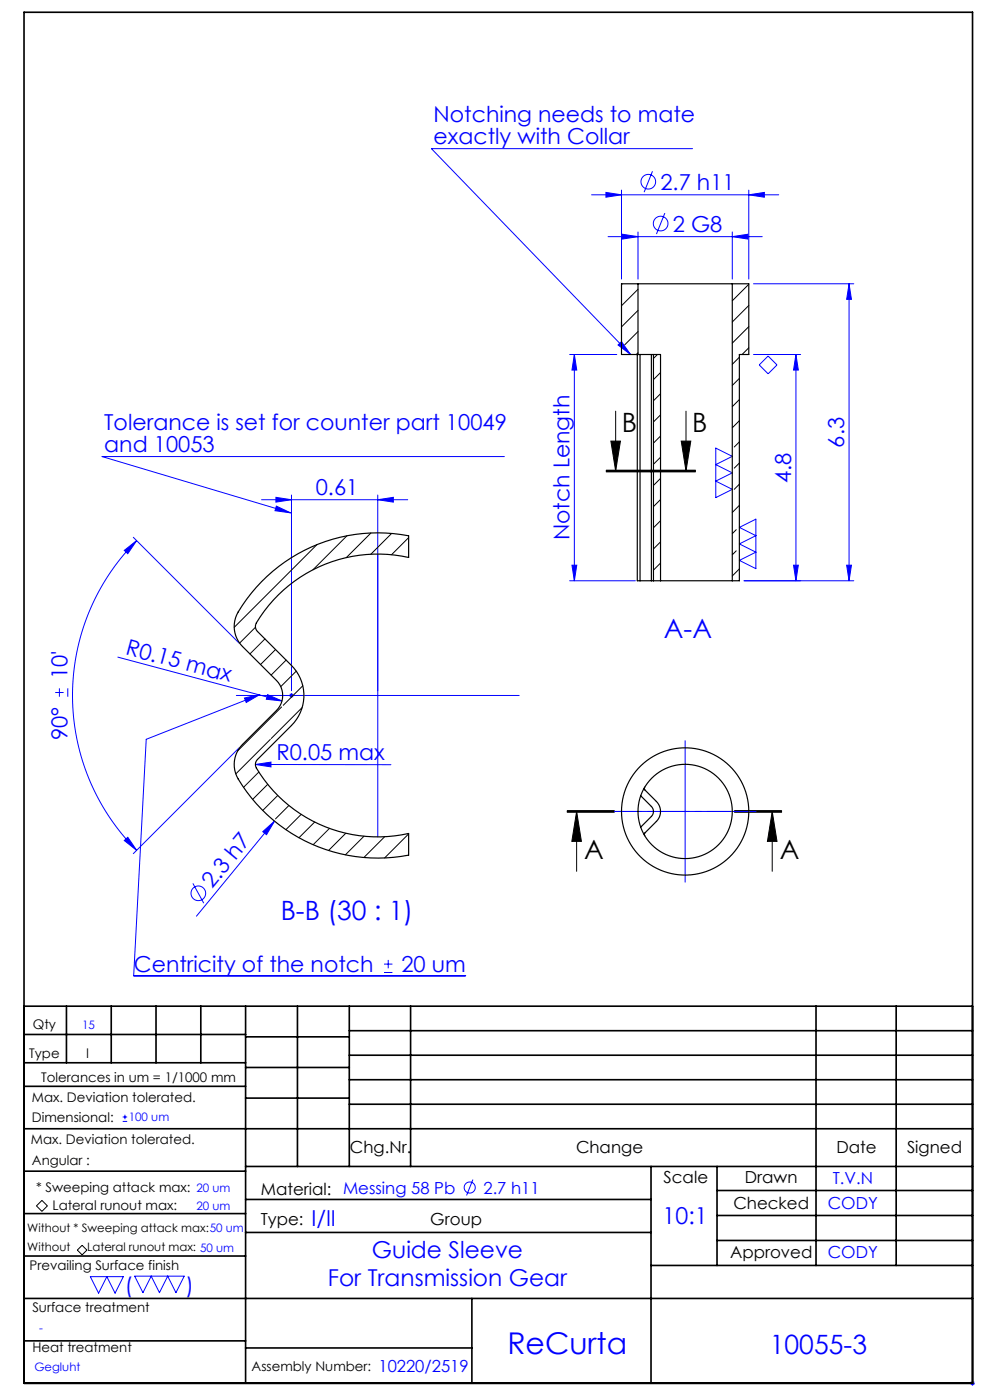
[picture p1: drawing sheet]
<svg xmlns="http://www.w3.org/2000/svg" width="210mm" height="297mm" viewBox="0 0 210 297" stroke-linecap="round" stroke-linejoin="round" font-family="sans-serif">
<g fill="none" stroke="#00f" stroke-width=".21">
<path d="M138.4 36.3l-1.8 4.5M146.9 31.5h-55.4l42.3 43.7M125.5 41.3h39.7M128.5 40.8l3.3 .5-3.3 .5zM129 50.2h32.7M131.8 40.3v18.9M132 49.7l3.3 .5-3.3 .5zM135.3 49.2v10M141 45.2l-1.8 4.4M155.3 50.2l3.3-.5v1zM155.3 49.2v10M158.8 41.3l3.3-.5v1z"/>
<path d="M158.8 40.3v18.9M120.8 75.2h10M121.8 75.2v48M121.8 75.2l.5 3.3h-1zM131.1 73.2l.7-.7 2 2.7zM159.8 60.2h21.3M159.8 75.2h10M161 77.4l1.9-1.9 1.9 1.9-1.9 1.9zM168.8 75.2l.5 3.3h-1zM168.8 75.2v48M180.1 60.2v63M180.1 60.2l.5 3.3h-1z"/>
<path d="M107 96.9h-85.3l39.9 11.9M151.8 95.1l3.5 1.7-3.5 1.8 3.5 1.7-3.5 1.8 3.5 1.7-3.5 1.8zM26.4 116.8l2.6-2.1-1.9 2.8zM28.3 114l22.4 22.4M29 114.7a46.5 46.5 0 0 0 0 65.7M55.5 106h31M58.5 105.5l3.3 .5-3.3 .5zM58.6 107.4l3 1.4-3.3-.5zM61.8 105v41.5M80.1 106l3.3-.5v1zM80.1 105v72.5M121.3 119.9h1l-.5 3.3z"/>
<path d="M156.8 111.9l3.5-1.8v10.5l-3.5-1.7 3.5-1.8-3.5-1.7 3.5-1.8zM168.3 119.9h1l-.5 3.3zM179.6 119.9h1l-.5 3.3zM25 139.4l34.8 9.3M120.8 123.2h14M157.8 123.2h23.3M11.7 146.9h1.8M12.6 146v1.8M14.4 146v1.8M50.1 147.5h60M50.7 158.6l-22.4 22.5M51.9 148.1l3.2-.8-2.9 1.7z"/>
<path d="M55.1 147.3l-24.1 9.5-2.6 50.2h70.4M56.8 147.4l3 1.3-3.3-.4zM61.5 147.2l.7 .7M61.8 147v1M62.2 147.2l-.7 .7M145.3 157.1v30M26.4 178.3l.7-.7 1.9 2.8zM54.2 162.2l3.3-.5v1zM54.2 162.2h28.7M55.7 176.4l2.5-2.2-1.7 2.9zM58.2 174.2l-16.5 20.2M130.3 172.1h30"/>
<path d="M40.9 187.4l2.3 4.2M81.5 206.3h1.7M81.5 204.5h1.7M82.3 203.6v1.8M26 237.9h1M26 237h1M26.5 236.5v.9M100.3 250.2l-1.3 3.4M19.2 270.8h7l-1.8 3.5-1.7-3.5-1.8 3.5zM28.6 270.7h10.5l-1.8 3.5-1.7-3.5-1.8 3.5-1.7-3.5-1.8 3.5zM205.8 293.5h1M205.9 293.1l.7 .7"/>
<path d="M206.3 293v1M206.6 293.1l-.7 .7"/>
<circle cx="137.5" cy="38.6" r="1.56"/>
<circle cx="140.1" cy="47.4" r="1.56"/>
<circle cx="42.1" cy="189.5" r="1.56"/>
<circle cx="99.6" cy="251.9" r="1.18"/>
</g>
<g fill="none" stroke="#000" stroke-width=".21">
<path d="M128.6 99.9h18.9M128.6 99.7h18.9M129.6 93.6h2l-1 6.3zM130.6 87.2v12.7M144.5 93.6h2l-1 6.3zM145.5 87.2v12.7M128.6 100.1h18.9M120.3 172.3h10zM120.3 172.1h10M120.3 172h10M122.3 172.1l1 6.4h-2zM122.3 172.1v12.7"/>
<path d="M155.8 172.1h10M155.8 172h10M155.8 172.3h10M163.8 172.1l1 6.4h-2zM163.8 172.1v12.7M8.9 254.7l1.2 1.1-1.2 1.2-1.2-1.2zM16.4 265.2l1-1 1 1-1 1z"/>
</g>
<path d="M165.8 172.1h-45.5" fill="none" stroke="#000" stroke-width=".21" stroke-dasharray="6.3 1.3 1.3 1.3" stroke-dashoffset=".7"/>
<path d="M147.5 99.9h-18.9" fill="none" stroke="#000" stroke-width=".21" stroke-dasharray="6.3 1.3 1.3 1.3" stroke-dashoffset="3.9"/>
<g fill="none" stroke="#000" stroke-width=".35">
<path d="M5.1 2.6h201.2v290.9h-201.2zM5.1 213.5h201.2M5.1 219.5h47M14.1 213.5v12M23.6 213.5v12M33.1 213.5v12M42.6 213.5v12M52.1 213.5v80M52.1 220h22M63.1 213.5v34M74.1 218.7h132.2M74.1 213.5v34"/>
<path d="M87.1 213.5v34M173.1 213.5v55M190.1 213.5v55M5.1 239.5h201.2M5.1 230.5h47M5.1 225.5h47M52.1 226.5h22M52.1 233h22M74.1 223.9h132.2M74.1 229.1h132.2M74.1 234.3h132.2M5.1 257.5h47"/>
<path d="M5.1 248.5h47M52.1 247.5h154.2M52.1 254.5h86M138.1 247.5v46M152.1 247.5v21M152.1 252.6h54.2M152.1 257.9h54.2M5.1 275.5h201.2M5.1 266.5h47M52.1 261.5h86M100.1 275.5v18M138.1 268.5h68.2"/>
<path d="M152.1 263.2h54.2M5.1 284.5h47M52.1 286h48"/>
</g>
<g fill="#000">
<path d="M144.5 93.6h2l-1 6.3zM129.6 93.6h2l-1 6.3z"/>
<path d="M163.8 172.1l1 6.4h-2zM122.3 172.1l1 6.4h-2z"/>
</g>
<g fill="#00f">
<path d="M56.8 147.4l3 1.3-3.3-.4z"/>
<path d="M54.2 162.2l3.3-.5v1z"/>
<path d="M55.7 176.4l2.5-2.2-1.7 2.9z"/>
<path d="M131.1 73.2l.7-.7 2 2.7zM58.6 107.4l3 1.4-3.3-.5zM51.9 148.1l3.2-.8-2.9 1.7z"/>
<path d="M58.5 105.5l3.3 .5-3.3 .5zM80.1 106l3.3-.5v1z"/>
<path d="M180.1 60.2l.5 3.3h-1zM179.6 119.9h1l-.5 3.3z"/>
<path d="M168.8 75.2l.5 3.3h-1zM168.3 119.9h1l-.5 3.3zM121.8 75.2l.5 3.3h-1zM121.3 119.9h1l-.5 3.3z"/>
<path d="M26.4 116.8l2.6-2.1-1.9 2.8zM26.4 178.3l.7-.7 1.9 2.8z"/>
<path d="M132 49.7l3.3 .5-3.3 .5zM155.3 50.2l3.3-.5v1zM128.5 40.8l3.3 .5-3.3 .5zM158.8 41.3l3.3-.5v1z"/>
</g>
<g fill="none" stroke="#000" stroke-width=".25">
<path d="M135.2 75.2v48h.6M135.3 75.2h2.9M135.3 60.2h20M135.3 60.2h-3.5v15h3.5M135.3 60.2v15M135.8 75.2v48M138.2 75.2h.4M138.2 75.2v48M138.6 75.2h1.5v48M138.6 75.2v48M155.3 60.2h3.5v15h-2v48h-1.5M155.3 60.2v63"/>
<path d="M55.5 123.4a34.5 34.5 0 0 1 31.2-9.7v4.6a29.8 29.8 0 0 0-32.5 14.3v.7l.4 .7 7.2 7.2a9 9 0 0 1 0 12.7l-7.2 7.2a1.5 1.5 0 0 0-.2 1.8 30 30 0 0 0 32.3 13.9v4.6a34.4 34.4 0 0 1-36.5-16.7 6 6 0 0 1 1.2-6.8l7.2-7.2a4.5 4.5 0 0 0 0-6.3l-7.2-7.3a6 6 0 0 1-.9-7.3l2.8-4zM135.8 123.2h2.4M138.2 123.2h.4M138.6 123.2h1.5M140.1 123.2h15.2M135.9 168.8l2.3 2.3a1.5 1.5 0 0 1 0 2.1l-2.3 2.3M136.8 167v.6l2.4 2.4a3 3 0 0 1 0 4.3l-2.4 2.4v.6"/>
<circle cx="145.3" cy="172.1" r="10"/>
<circle cx="145.3" cy="172.1" r="13.5"/>
</g>
<g fill="none" stroke="#000" stroke-width=".21">
<path d="M132 60.2l-.2 .2M135.3 61.4l-3.5 3.5M135.3 65.9l-3.5 3.5M135.3 70.3l-2.8 2.9M135.3 74.8l-.3 .4M139.5 75.2l-.9 .8M140.1 79l-1.5 1.5M156.8 75.8l-1.5 1.5M158.8 60.3l-3.5 3.5M158.8 64.8l-3.5 3.5M158.8 69.3l-3.5 3.5M158.8 73.8l-1.4 1.4"/>
<path d="M140.1 83.5l-1.5 1.5M140.1 88l-1.5 1.5M140.1 92.5l-1.5 1.5M140.1 97l-1.5 1.5M156.8 80.3l-1.5 1.5M156.8 84.8l-1.5 1.5M156.8 93.7l-1 1.1M156.8 98.2l-1 1.1M156.8 89.3l-1.5 1.5M67.2 115.5l-17.5 17.6M73.6 113.7l-7.2 7.2M78.7 113.1l-5.2 5.2"/>
<path d="M83.1 113.2l-4.4 4.4M86.7 114.1l-3.7 3.6M140.1 101.5l-1.5 1.5M140.1 106l-1.5 1.5M140.1 110.5l-1.5 1.5M140.1 115l-1.5 1.5M140.1 119.4l-1.5 1.5M156.2 112.4l-.9 .8M156.2 116.9l-.9 .8M156.8 102.7l-1 1.1M156.8 107.2l-1.5 1.5M54.2 133.1l-3.4 3.3"/>
<path d="M56.2 135.5l-3.2 3.2M58.4 137.8l-3.1 3.2M156.8 120.7l-1.5 1.5M57.3 156.9l-7.3 7.3M59.7 150l-9.3 9.3M60.7 140l-3.2 3.2M62.8 142.4l-3.2 3.3M64.1 150.1l-6.6 6.6M64.2 145.5l-4.1 4.1M54.9 163.8l-3.2 3.2M56.8 166.4l-3.2 3.2M58.9 168.8l-3.2 3.1"/>
<path d="M61.3 170.9l-2.9 2.8M63.9 172.8l-3.3 3.2M66.8 174.4l-3.4 3.3M69.9 175.7l-3.5 3.5M73.4 176.8l-3.7 3.6M77.2 177.4l-3.9 3.9M81.6 177.5l-4.4 4.4M86.7 176.9l-5.1 5.1M86.7 181.4h.1"/>
</g>
<text font-size="6.3" fill="#00f" x="107.6" y="287.3">ReCurta</text>
<g font-size="5.6">
<text x="131.9" y="91.6">B</text>
<text x="146.8" y="91.6">B</text>
<text x="123.9" y="182.3">A</text>
<text x="165.4" y="182.3">A</text>
</g>
<g font-size="5.6" fill="#00f">
<text x="140.8" y="135.2">A-A</text>
<text x="59.5" y="195.1">B-B (30 : 1)</text>
<text x="163.3" y="287.2">10055-3</text>
</g>
<g font-size="4.9" fill="#00f">
<text x="140.6" y="259.7">10:1</text>
<text x="78.9" y="267">Guide Sleeve</text>
<text x="69.5" y="272.9">For Transmission Gear</text>
</g>
<g font-size="4.7" fill="#00f">
<text x="92" y="26">Notching needs to mate</text>
<text x="92" y="30.5">exactly with Collar</text>
<text x="140.1" y="40.3">2.7 h11</text>
<text x="142.7" y="49.1">2 G8</text>
<text x="22.1" y="91.3">Tolerance is set for counter part 10049</text>
<text x="22.1" y="95.8">and 10053</text>
<text x="179.1" y="94.9" transform="rotate(-90 179.1 94.9)">6.3</text>
<text x="67" y="105">0.61</text>
<text x="167.8" y="102.4" transform="rotate(-90 167.8 102.4)">4.8</text>
<text x="120.8" y="114.6" transform="rotate(-90 120.8 114.6)">Notch Length</text>
<text x="26.5" y="138.8" transform="rotate(15 26.5 138.8)">R0.15 max</text>
<text x="14.3" y="144.1" transform="rotate(-90 14.3 144.1)">10'</text>
<text x="14.3" y="157.1" transform="rotate(-90 14.3 157.1)">90°</text>
<text x="58.6" y="161.2">R0.05 max</text>
<text x="45" y="188.6" transform="rotate(-51 45 188.6)">2.3 h7</text>
<text x="28.4" y="206.3">Centricity of the notch</text>
<text x="85.2" y="206.3">20 um</text>
<text x="66.1" y="260">I/II</text>
<text x="26.5" y="274.2">(</text>
<text x="39.4" y="274.2">)</text>
</g>
<g font-size="3.5">
<text x="74.2" y="244.7">Chg.Nr.</text>
<text x="122.2" y="244.7">Change</text>
<text x="177.4" y="244.7">Date</text>
<text x="192.4" y="244.7">Signed</text>
<text x="140.8" y="250.9">Scale</text>
<text x="158" y="250.9">Drawn</text>
<text x="55.3" y="253.5">Material: Messing 58 Pb</text>
<text x="155.6" y="256.4">Checked</text>
<text x="55.3" y="259.8">Type:</text>
<text x="91.3" y="259.8">Group</text>
<text x="154.9" y="266.9">Approved</text>
</g>
<g font-size="3.5" fill="#00f">
<text x="176.6" y="251.1">T.V.N</text>
<text x="102.6" y="253.3">2.7 h11</text>
<text x="175.6" y="256.6">CODY</text>
<text x="175.6" y="267">CODY</text>
<text x="80.3" y="291.1">10220/2519</text>
</g>
<g font-size="2.8">
<text x="7" y="218.4">Qty</text>
<text x="6.2" y="224.5">Type</text>
<text x="18.2" y="224.5">I</text>
<text x="6.8" y="233.7">Max. Deviation tolerated.</text>
<text x="8.8" y="229.4">Tolerances in um = 1/1000 mm</text>
<text x="6.8" y="238.1">Dimensional:</text>
<text x="6.6" y="242.8">Max. Deviation tolerated.</text>
<text x="6.8" y="247.1">Angular :</text>
<text x="7.6" y="252.9">* Sweeping attack max:</text>
<text x="11.2" y="256.7">Lateral runout max:</text>
<text x="6.3" y="269.5">Prevailing Surface finish</text>
<text x="6.9" y="278.3">Surface treatment</text>
<text x="6.9" y="286.7">Heat treatment</text>
<text x="53.4" y="290.9">Assembly Number:</text>
</g>
<g font-size="2.5" fill="#00f">
<text x="17.4" y="218.3">15</text>
<text x="27.3" y="237.9">100 um</text>
<text x="41.7" y="256.6">20 um</text>
<text x="41.7" y="252.9">20 um</text>
<text x="8.3" y="282.6">-</text>
<text x="7.3" y="290.8">Gegluht</text>
</g>
<g font-size="2.5">
<text x="5.8" y="261.4">Without * Sweeping attack max:50 um</text>
<text x="5.8" y="265.4">Without</text>
<text x="18.5" y="265.3">Lateral runout max: 50 um</text>
</g>
</svg>
